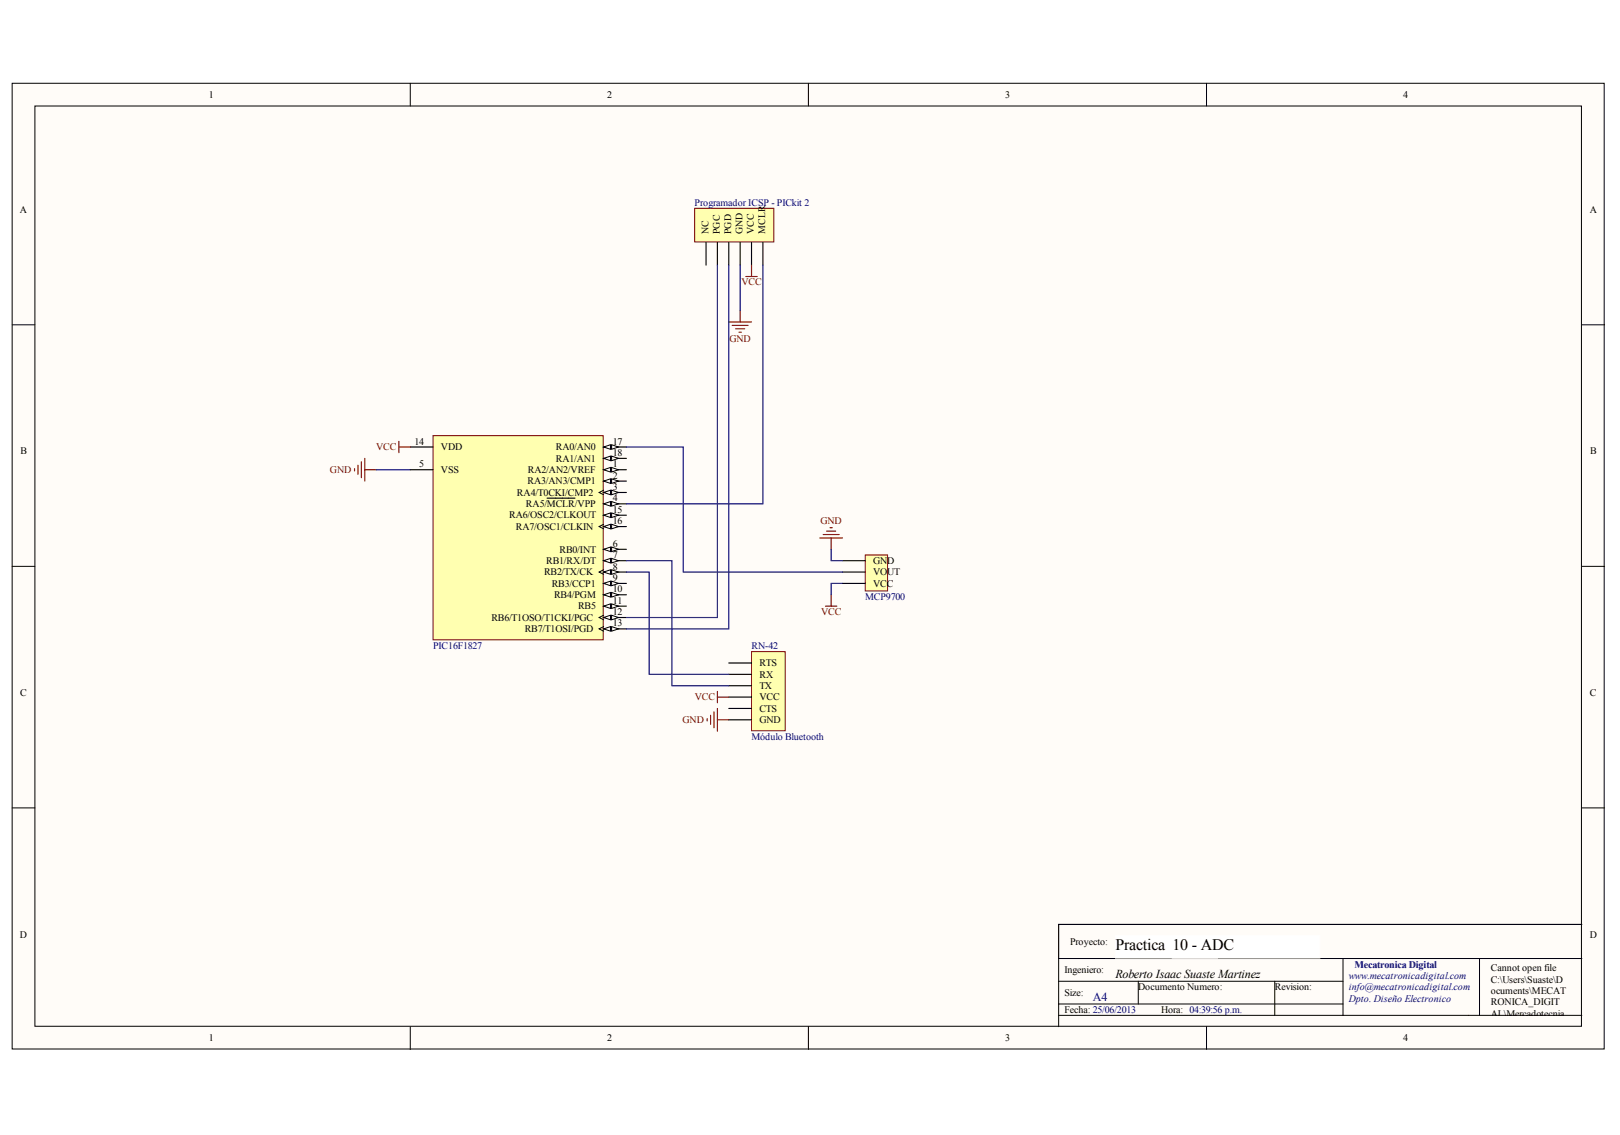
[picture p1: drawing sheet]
<svg xmlns="http://www.w3.org/2000/svg" width="291mm" height="204mm" viewBox="0 0 291 204" stroke-linecap="round" stroke-linejoin="round" font-family="sans-serif">
<g fill="#fffcf8" stroke="#000" stroke-width=".18">
<path d="M2.2 15h286v173.5h-286z"/>
<path d="M6.3 19h277.8v165.4h-277.8z"/>
</g>
<g fill="none" stroke="#000" stroke-width=".18">
<path d="M73.7 15v4M145.2 15v4M216.8 15v4M2.2 58.4h4.1M284.2 58.4h4.1M2.2 101.7h4.1M284.2 101.7h4.1M2.2 145.1h4.1M284.2 145.1h4.1M190.2 176.3h51.1M204.5 176.3v4.1M229 176.3v6.1"/>
<path d="M241.3 172.2v10.2M265.8 172.2h-75.6v12.3M284.2 172.2h-18.4v10.2M73.7 184.5v4M145.2 184.5v4M190.2 182.4h94M190.2 180.4h51.1M216.8 184.5v4"/>
</g>
<path d="M284.2 166.1h-94v6.1" fill="none" stroke="#000" stroke-width=".2"/>
<g fill="#fff" stroke="#fff" stroke-width=".18">
<path d="M200.4 168.1h18.3v4h-18.3z"/>
<path d="M210.6 168.1h26.5v4h-26.5z"/>
</g>
<path d="M77.8 78.3h30.6v36.6h-30.6z" fill="#ffffb0" stroke="#800000" stroke-width=".18"/>
<path d="M108.4 84.4h4.1" fill="none" stroke="#000" stroke-width=".2"/>
<g fill="#fffcf8" stroke="#000" stroke-width=".18">
<path d="M108.4 84.4l1.3-.4v.8z"/>
<path d="M109.9 84l1.2 .4-1.2 .4z"/>
</g>
<path d="M108.4 86.4h4.1" fill="none" stroke="#000" stroke-width=".2"/>
<g fill="#fffcf8" stroke="#000" stroke-width=".18">
<path d="M108.4 86.4l1.3-.4v.8z"/>
<path d="M109.9 86l1.2 .4-1.2 .4z"/>
</g>
<path d="M108.4 88.5h4.1" fill="none" stroke="#000" stroke-width=".2"/>
<path d="M108.4 88.1l-.8 .4 .8 .4" fill="none" stroke="#000" stroke-width=".18"/>
<g fill="#fffcf8" stroke="#000" stroke-width=".18">
<path d="M108.4 88.5l1.3-.4v.8z"/>
<path d="M109.9 88.1l1.2 .4-1.2 .4z"/>
</g>
<path d="M108.4 90.5h4.1" fill="none" stroke="#000" stroke-width=".2"/>
<g fill="#fffcf8" stroke="#000" stroke-width=".18">
<path d="M108.4 90.5l1.3-.4v.8z"/>
<path d="M109.9 90.1l1.2 .4-1.2 .4z"/>
</g>
<path d="M73.7 84.4h4.1M98.3 89.5h5M108.4 98.7h4.1" fill="none" stroke="#000" stroke-width=".2"/>
<g fill="#fffcf8" stroke="#000" stroke-width=".18">
<path d="M108.4 98.7l1.3-.4v.8z"/>
<path d="M109.9 98.3l1.2 .4-1.2 .4z"/>
</g>
<path d="M108.4 100.7h4.1" fill="none" stroke="#000" stroke-width=".2"/>
<g fill="#fffcf8" stroke="#000" stroke-width=".18">
<path d="M108.4 100.7l1.3-.4v.8z"/>
<path d="M109.9 100.3l1.2 .4-1.2 .4z"/>
</g>
<path d="M108.4 102.8h4.1" fill="none" stroke="#000" stroke-width=".2"/>
<path d="M108.4 102.4l-.8 .4 .8 .4" fill="none" stroke="#000" stroke-width=".18"/>
<g fill="#fffcf8" stroke="#000" stroke-width=".18">
<path d="M108.4 102.8l1.3-.4v.8z"/>
<path d="M109.9 102.4l1.2 .4-1.2 .4z"/>
</g>
<path d="M108.4 104.8h4.1" fill="none" stroke="#000" stroke-width=".2"/>
<g fill="#fffcf8" stroke="#000" stroke-width=".18">
<path d="M108.4 104.8l1.3-.4v.8z"/>
<path d="M109.9 104.4l1.2 .4-1.2 .4z"/>
</g>
<path d="M108.4 106.9h4.1" fill="none" stroke="#000" stroke-width=".2"/>
<g fill="#fffcf8" stroke="#000" stroke-width=".18">
<path d="M108.4 106.9l1.3-.5v.9z"/>
<path d="M109.9 106.4l1.2 .5-1.2 .4z"/>
</g>
<path d="M108.4 108.9h4.1" fill="none" stroke="#000" stroke-width=".2"/>
<g fill="#fffcf8" stroke="#000" stroke-width=".18">
<path d="M108.4 108.9l1.3-.4v.8z"/>
<path d="M109.9 108.5l1.2 .4-1.2 .4z"/>
</g>
<path d="M108.4 110.9h4.1" fill="none" stroke="#000" stroke-width=".2"/>
<path d="M108.4 110.5l-.8 .4 .8 .4" fill="none" stroke="#000" stroke-width=".18"/>
<g fill="#fffcf8" stroke="#000" stroke-width=".18">
<path d="M108.4 110.9l1.3-.4v.8z"/>
<path d="M109.9 110.5l1.2 .4-1.2 .4z"/>
</g>
<path d="M108.4 113h4.1" fill="none" stroke="#000" stroke-width=".2"/>
<path d="M108.4 112.6l-.8 .4 .8 .4" fill="none" stroke="#000" stroke-width=".18"/>
<g fill="#fffcf8" stroke="#000" stroke-width=".18">
<path d="M108.4 113l1.3-.4v.8z"/>
<path d="M109.9 112.6l1.2 .4-1.2 .4z"/>
</g>
<path d="M73.7 80.3h4.1M108.4 92.6h4.1" fill="none" stroke="#000" stroke-width=".2"/>
<g fill="#fffcf8" stroke="#000" stroke-width=".18">
<path d="M108.4 92.6l1.3-.4v.8z"/>
<path d="M109.9 92.2l1.2 .4-1.2 .4z"/>
</g>
<path d="M108.4 94.6h4.1" fill="none" stroke="#000" stroke-width=".2"/>
<path d="M108.4 94.2l-.8 .4 .8 .4" fill="none" stroke="#000" stroke-width=".18"/>
<g fill="#fffcf8" stroke="#000" stroke-width=".18">
<path d="M108.4 94.6l1.3-.4v.8z"/>
<path d="M109.9 94.2l1.2 .4-1.2 .4z"/>
</g>
<path d="M108.4 80.3h4.1" fill="none" stroke="#000" stroke-width=".2"/>
<g fill="#fffcf8" stroke="#000" stroke-width=".18">
<path d="M108.4 80.3l1.3-.4v.8z"/>
<path d="M109.9 79.9l1.2 .4-1.2 .4z"/>
</g>
<path d="M108.4 82.3h4.1" fill="none" stroke="#000" stroke-width=".2"/>
<g fill="#fffcf8" stroke="#000" stroke-width=".18">
<path d="M108.4 82.3l1.3-.4v.9z"/>
<path d="M109.9 81.9l1.2 .4-1.2 .5z"/>
</g>
<path d="M124.8 37.4h14.2v6.1h-14.2z" fill="#ffffb0" stroke="#800000" stroke-width=".18"/>
<path d="M126.8 43.5v4.1M128.9 43.5v4.1M130.9 43.5v4.1M133 43.5v4.1M135 43.5v4.1M137.1 43.5v4.1" fill="none" stroke="#000" stroke-width=".2"/>
<path d="M128.9 47.6v63.3h-16.4M130.9 47.6v65.4h-18.4M133 47.6v8.2M137.1 47.6v42.9h-24.6M67.6 84.4h6.1" fill="none" stroke="#000080" stroke-width=".2"/>
<g fill="none" stroke="#800000" stroke-width=".2">
<path d="M130.9 57.8h4.1M131.5 58.5h2.9M132.2 59.1h1.6M132.8 59.7h.4M133 55.8v2M134 49.7h2M135 47.6v2.1M71.7 79.3v2M63.7 84.2v.4M64.3 83.6v1.6M64.9 83v2.8M65.5 82.3v4.1"/>
<path d="M65.5 84.4h2.1M71.7 80.3h2"/>
</g>
<path d="M155.5 99.7h4v6.5h-4z" fill="#ffffb0" stroke="#800000" stroke-width=".18"/>
<path d="M151.4 100.7h4.1M151.4 102.8h4.1M151.4 104.8h4.1" fill="none" stroke="#000" stroke-width=".2"/>
<path d="M147.3 96.6h4.1M147.9 96h2.9M148.5 95.4h1.6M149.1 94.8h.4M149.3 96.6v2.1M148.3 108.9h2M149.3 106.9v2" fill="none" stroke="#800000" stroke-width=".2"/>
<path d="M112.5 80.3h10.3v22.5h28.6M149.3 98.7v2h2.1M151.4 104.8h-2.1v2.1" fill="none" stroke="#000080" stroke-width=".2"/>
<path d="M135 117.1h6.1v14.2h-6.1z" fill="#ffffb0" stroke="#800000" stroke-width=".18"/>
<path d="M130.9 119.1h4.1M130.9 121.1h4.1M130.9 123.2h4.1M130.9 125.2h4.1M130.9 127.3h4.1M130.9 129.3h4.1" fill="none" stroke="#000" stroke-width=".2"/>
<path d="M127 129.1v.4M127.7 128.5v1.6M128.3 127.9v2.8M128.9 124.2v2.1M128.9 127.3v4.1M128.9 129.3h2M128.9 125.2h2" fill="none" stroke="#800000" stroke-width=".2"/>
<path d="M112.5 100.7h8.2v22.5h10.2M112.5 102.8h4.1v18.3h14.3" fill="none" stroke="#000080" stroke-width=".2"/>
<text font-size="2.9" x="200.4" y="170.7">Practica 10 - ADC</text>
<text font-size="2.2" fill="#000080" x="196.3" y="179.8">A4</text>
<text font-size="2.2" x="200.4" y="175.8">Roberto Isaac Suaste Martinez</text>
<g font-size="1.8">
<text x="37.5" y="17.6">1</text>
<text x="109.1" y="17.6">2</text>
<text x="180.6" y="17.6">3</text>
<text x="252.1" y="17.6">4</text>
<text x="3.6" y="38.2">A</text>
<text x="285.6" y="38.2">A</text>
<text x="127.3" y="42.1" transform="rotate(-90 127.3 42.1)">NC</text>
<text x="129.3" y="42.1" transform="rotate(-90 129.3 42.1)">PGC</text>
<text x="131.3" y="42.1" transform="rotate(-90 131.3 42.1)">PGD</text>
<text x="133.4" y="42.1" transform="rotate(-90 133.4 42.1)">GND</text>
<text x="135.4" y="42.1" transform="rotate(-90 135.4 42.1)">VCC</text>
<text x="137.5" y="42.1" transform="rotate(-90 137.5 42.1)">MCLR</text>
<text x="3.7" y="81.6">B</text>
<text x="74.5" y="79.9">14</text>
<text x="75.3" y="84">5</text>
<text x="79.2" y="80.9">VDD</text>
<text x="99.8" y="80.9">RA0/AN0</text>
<text x="99.8" y="82.9">RA1/AN1</text>
<text x="110.1" y="84">1</text>
<text x="110.1" y="79.9">17</text>
<text x="110.1" y="81.9">18</text>
<text x="285.7" y="81.6">B</text>
<text x="79.2" y="85">VSS</text>
<text x="92.9" y="89.1">RA4/T0CKI/CMP2</text>
<text x="94.8" y="87">RA3/AN3/CMP1</text>
<text x="94.8" y="85">RA2/AN2/VREF</text>
<text x="110.1" y="86">2</text>
<text x="110.1" y="88">3</text>
<text x="91.5" y="93.1">RA6/OSC2/CLKOUT</text>
<text x="92.7" y="95.2">RA7/OSC1/CLKIN</text>
<text x="94.5" y="91.1">RA5/MCLR/VPP</text>
<text x="110.1" y="90.1">4</text>
<text x="110.1" y="92.1">15</text>
<text x="110.1" y="94.2">16</text>
<text x="98.1" y="101.3">RB1/RX/DT</text>
<text x="100.5" y="99.3">RB0/INT</text>
<text x="110.1" y="98.2">6</text>
<text x="110.1" y="100.3">7</text>
<text x="156.9" y="101.3">GND</text>
<text x="97.7" y="103.4">RB2/TX/CK</text>
<text x="99.1" y="105.4">RB3/CCP1</text>
<text x="99.6" y="107.4">RB4/PGM</text>
<text x="110.1" y="102.3">8</text>
<text x="110.1" y="104.4">9</text>
<text x="110.1" y="106.4">10</text>
<text x="156.9" y="103.4">VOUT</text>
<text x="156.9" y="105.4">VCC</text>
<text x="88.3" y="111.5">RB6/T1OSO/T1CKI/PGC</text>
<text x="94.3" y="113.6">RB7/T1OSI/PGD</text>
<text x="103.9" y="109.5">RB5</text>
<text x="110.1" y="108.5">11</text>
<text x="110.1" y="110.5">12</text>
<text x="110.1" y="112.5">13</text>
<text x="136.4" y="119.7">RTS</text>
<text x="3.6" y="125">C</text>
<text x="136.4" y="121.7">RX</text>
<text x="136.4" y="123.8">TX</text>
<text x="136.4" y="125.8">VCC</text>
<text x="285.6" y="125">C</text>
<text x="136.4" y="127.9">CTS</text>
<text x="136.4" y="129.9">GND</text>
<text x="3.6" y="168.4">D</text>
<text x="192.2" y="169.7">Proyecto:</text>
<text x="285.6" y="168.4">D</text>
<text x="191.2" y="174.8">Ingeniero:</text>
<text x="191.2" y="178.9">Size:</text>
<text x="204.5" y="177.9">Documento Numero:</text>
<text x="229" y="177.9">Revision:</text>
<text x="267.8" y="174.5">Cannot open file</text>
<text x="267.8" y="176.5">C:\Users\Suaste\D</text>
<text x="267.8" y="178.6">ocuments\MECAT</text>
<text x="191.2" y="182">Fecha: 25/06/2013</text>
<text x="208.6" y="182">Hora: 04:39:56 p.m.</text>
<text x="267.8" y="180.6">RONICA_DIGIT</text>
<text x="267.8" y="182.6">AL\Mercadotecnia</text>
<text x="267.8" y="184.7">\Firma</text>
<text x="37.5" y="187.1">1</text>
<text x="109.1" y="187.1">2</text>
<text x="180.6" y="187.1">3</text>
<text x="252.1" y="187.1">4</text>
<text x="267.8" y="188.8">zontal.jpg</text>
</g>
<g font-size="1.8" fill="#000080">
<text x="124.8" y="37">Programador ICSP - PICkit 2</text>
<text x="155.5" y="107.8">MCP9700</text>
<text x="77.8" y="116.6">PIC16F1827</text>
<text x="135" y="116.6">RN-42</text>
<text x="135" y="133">Módulo Bluetooth</text>
<text x="243.3" y="173.8">Mecatronica Digital</text>
<text x="242.3" y="175.8">www.mecatronicadigital.com</text>
<text x="242.3" y="177.9">info@mecatronicadigital.com</text>
<text x="242.3" y="179.9">Dpto. Diseño Electronico</text>
</g>
<g font-size="1.8" fill="#800000">
<text x="133.2" y="51.3">VCC</text>
<text x="131.1" y="61.5">GND</text>
<text x="67.6" y="80.9">VCC</text>
<text x="59.3" y="85">GND</text>
<text x="147.4" y="94.2">GND</text>
<text x="147.5" y="110.5">VCC</text>
<text x="124.8" y="125.8">VCC</text>
<text x="122.6" y="129.9">GND</text>
</g>
</svg>
